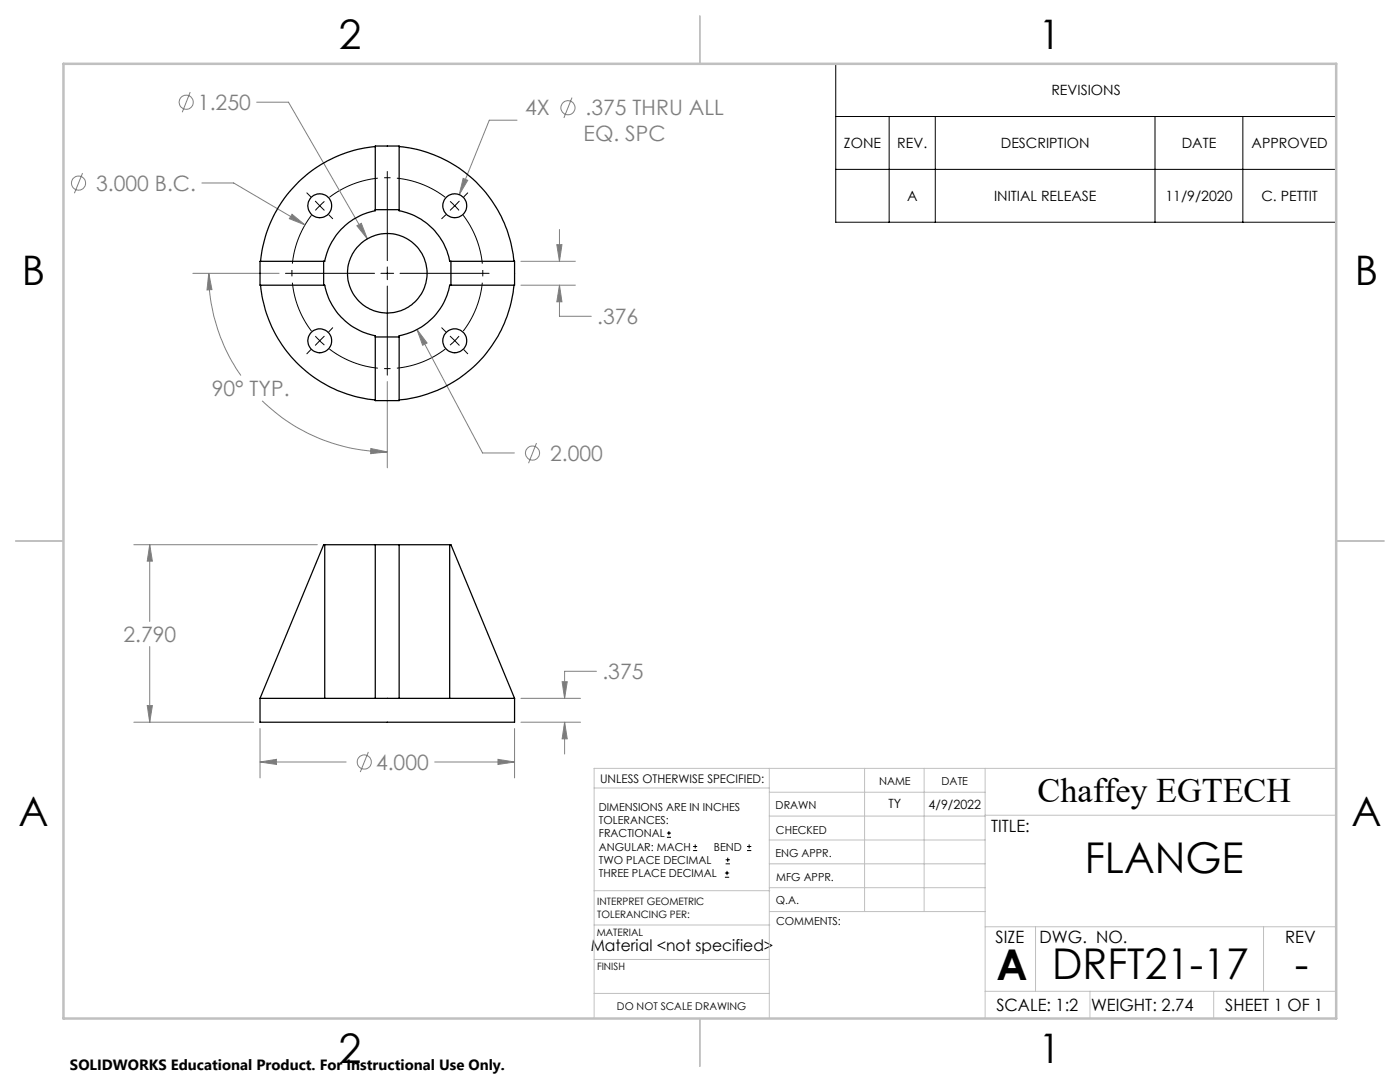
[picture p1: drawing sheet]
<svg xmlns="http://www.w3.org/2000/svg" width="279mm" height="216mm" viewBox="0 0 279 216" stroke-linecap="round" stroke-linejoin="round" font-family="sans-serif">
<g fill="none" stroke="#808080" stroke-width=".2">
<path d="M38 18.4l-1.6 4M114.2 19.5l-1.7 4M16.5 34.5l-1.6 4.1M40.3 36.5h6.3l14.3 8.4M51.2 20.4h6.4l15.7 27.3M92.4 35.6l.9 .4-1.6 2.8zM103.2 24h-5.6l-5.9 14.8M38.5 54.5h17.2M41.7 54.5l.6 3.3-1 .1zM41.7 54.5a35.7 35.7 0 0 0 6.4 20.4M58.3 42.8l2.6 2.1-3.2-1.3zM71.2 45l.9-.4 1.2 3.1z"/>
<path d="M104 56.9h10.8M104 52.1h10.8M111.1 48.8h1l-.4 3.3zM111.7 56.9l.4 3.3h-1zM111.7 56.9v6.2h6.3M111.7 45.8v6.3M52.3 80a35.7 35.7 0 0 0 25 10.2M77.3 76.1v17.2M83.2 65.8l2 2.6-.9 .5zM83.2 65.8l13.1 24.6h6.4M74 89.5l3.3 .7-3.3 .3zM107.1 88.4l-1.6 4"/>
<path d="M26.7 108.7h36.6M29.9 108.7l.5 3.3h-1zM29.9 108.7v15.3M29.9 129v15.1M104 139.3h11.9M112.2 136h1l-.5 3.3zM119 133.9h-6.3v5.4M26.7 144.1h23.9M29.4 140.8h1l-.5 3.3zM51.9 152l3.3-.5v1zM51.9 145.4v9.8M51.9 152h17.2"/>
<path d="M73.5 150l-1.6 4.1M86.7 152h16M99.4 151.5l3.3 .5-3.3 .5zM102.7 145.4v9.8M104 144.1h11.9M112.7 144.1l.5 3.3h-1zM112.7 144.1v6.4"/>
<circle cx="15.7" cy="36.5" r="1.41"/>
<circle cx="37.2" cy="20.4" r="1.4"/>
<circle cx="113.3" cy="21.5" r="1.41"/>
<circle cx="106.3" cy="90.4" r="1.42"/>
<circle cx="72.7" cy="152.1" r="1.41"/>
</g>
<g fill="none" stroke="#000" stroke-width=".2">
<path d="M166.8 12.7h99.9v31.6h-99.9zM61.2 38.5l.8 .8M77.3 34.2v17.8M93.3 38.5l-.7 .8M166.8 23.2h99.9M166.8 33.8h99.9M177.4 23.2v21.1M186.7 23.2v21.1M230.5 23.2v21.1M248 23.2v21.1M57 54.5h17.8M62.9 40.1l.9 1"/>
<path d="M63.8 41.1l-.9 .9M63.8 41.1l.9 .8M64.7 40.2l-.9 .9M65.6 42.9l.8 .7M76 54.5h2.6M77.3 53.3v2.5M77.3 57.1v17.8M79.8 54.5h17.8M89 42.9l-.8 .7M89.8 40.2l1 .9M90.8 41.1l.8 .9M90.8 41.1l-.9 .8"/>
<path d="M91.7 40.1l-.9 1M62 69.8l-.8 .8M62.9 67.1l.9 .9M63.8 68l.9 .9M63.8 68l-.9 .9M64.7 67.1l-.9 .9M66.4 65.4l-.8 .8M88.2 65.4l.8 .8M89.9 67.1l.9 .9M90.8 68l-1 .9M90.8 68l.9 .9M91.6 67.1l-.8 .9"/>
<path d="M92.6 69.8l.7 .8M133.1 167.1h.8M133.1 166.2h.8M133.5 165.8v.9M138.3 169.7h.8M138.3 168.9h.8M138.7 168.5v.8M144.7 175h.8M144.7 174.2h.8M144.8 172.4h.9M144.8 171.6h.9M145.1 173.8v.8"/>
<path d="M145.2 171.1v.9M149.1 169.7h.8M149.1 168.9h.8M149.5 168.5v.8"/>
</g>
<path d="M88.9 39.4a19.1 19.1 0 0 0-23.2 0M62.2 42.9a19.1 19.1 0 0 0 0 23.2M65.7 69.7a19.1 19.1 0 0 0 23.2 0M92.4 66.1a19.1 19.1 0 0 0 0-23.2" fill="none" stroke="#000" stroke-width=".2" stroke-dasharray="15.2 1.3 1.3 1.3" stroke-dashoffset="4.7" stroke-linecap="butt"/>
<g fill="none" stroke="#c0c0c0" stroke-width=".2">
<path d="M118.6 157.2h34.9M153.5 153.3v49.9M153.5 158.1h43.1M172.5 153.3v28.6M184.4 153.3v28.6M196.6 153.3v49.9M266.7 153.3h-148.1v49.9M118.6 177.7h35M153.5 167.6h43.1M153.5 162.8h43.1M153.5 172.4h43.1M153.5 177.1h43.1"/>
<path d="M196.6 162.7h70.1M118.6 198.2h34.9M118.6 191.5h34.9M118.6 184.6h35M153.6 181.9h43M196.6 197.8h70.1M196.6 184.9h70.1M206.7 184.9v12.9M217.5 197.8v5.4M242.2 197.8v5.4M252.2 184.9v12.9"/>
</g>
<path d="M139.7 3.2v9.5M3.1 107.9h9.6M266.7 107.9h9.5M139.7 203.2v9.6" fill="none" stroke="#c0c0c0" stroke-width=".25"/>
<path d="M12.7 12.7h254v190.5h-254z" fill="none" stroke="#c0c0c0" stroke-width=".5"/>
<path d="M29.9 108.7l.5 3.3h-1zM29.4 140.8h1l-.5 3.3zM51.9 152l3.3-.5v1zM99.4 151.5l3.3 .5-3.3 .5zM112.7 144.1l.5 3.3h-1zM112.2 136h1l-.5 3.3zM41.7 54.5l.6 3.3-1 .1zM74 89.5l3.3 .7-3.3 .3zM83.2 65.8l1.1 3.1 .9-.5zM111.7 56.9l.4 3.3h-1zM111.1 48.8h1l-.4 3.3zM71.2 45l2.1 2.7-1.2-3.1zM58.3 42.8l-.6 .8 3.2 1.3zM92.4 35.6l-.7 3.2 1.6-2.8z" fill="#808080"/>
<g fill="none" stroke="#000" stroke-width=".25">
<path d="M74.9 29.1h4.8v13a12.7 12.7 0 0 1 10 10h13v4.8h-13a12.6 12.6 0 0 1-10 10.1v12.9h-4.8v-12.9a12.8 12.8 0 0 1-10.1-10.1h-12.9v-4.8h12.9a12.7 12.7 0 0 1 10.1-10zM74.9 29.2a25.4 25.4 0 0 0-22.9 22.9M79.7 29.2a25.4 25.4 0 0 1 22.9 22.9M52 56.9a25.4 25.4 0 0 0 22.9 22.9M64.6 52.1v4.8M74.9 41.8h4.8M90 52.1v4.8M102.6 56.9a25.4 25.4 0 0 1-22.9 22.9M74.9 67.2h4.8M64.8 108.7h10.1M64.8 108.7h-.2l-12.7 30.6M64.8 108.7v30.6"/>
<path d="M74.9 108.7h4.8M74.9 108.7v30.6M79.7 108.7h10M79.7 108.7v30.6M89.7 108.7h.3l12.7 30.6M89.7 108.7v30.6M51.9 139.3v4.8h50.8v-4.8M51.9 139.3h23M74.9 139.3h4.8M79.7 139.3h23"/>
<circle cx="63.8" cy="41.1" r="2.37"/>
<circle cx="77.3" cy="54.5" r="7.9"/>
<circle cx="90.7" cy="41" r="2.38"/>
<circle cx="63.8" cy="68" r="2.37"/>
<circle cx="90.8" cy="68" r="2.39"/>
</g>
<g font-size="8.5">
<text x="216.5" y="174.2">FLANGE</text>
<text x="198.9" y="195.5">A</text>
<text x="210" y="195.4">DRFT21-17</text>
<text x="258.4" y="195.4">-</text>
</g>
<g font-size="8.1">
<text x="67.6" y="9.7">2</text>
<text x="207.3" y="9.7">1</text>
<text x="4.4" y="57">B</text>
<text x="270.4" y="57">B</text>
<text x="3.7" y="164.9">A</text>
<text x="269.7" y="164.9">A</text>
<text x="67.6" y="212.2">2</text>
<text x="207.3" y="212.2">1</text>
</g>
<text font-size="6.9" x="207.1" y="160.1">Chaffey EGTECH</text>
<g font-size="4.2" fill="#808080">
<text x="39.5" y="21.9">1.250</text>
<text x="104.8" y="23">4X</text>
<text x="116.9" y="23">.375 THRU ALL</text>
<text x="116.5" y="28.1">EQ. SPC</text>
<text x="19.2" y="38.1">3.000 B.C.</text>
<text x="119.2" y="64.7">.376</text>
<text x="42.2" y="79">90° TYP.</text>
<text x="109.8" y="91.9">2.000</text>
<text x="24.6" y="128.1">2.790</text>
<text x="120.2" y="135.5">.375</text>
<text x="75" y="153.6">4.000</text>
</g>
<g font-size="3.4">
<text x="197.8" y="166">TITLE:</text>
<text x="198.7" y="188.1">SIZE</text>
<text x="207.5" y="188.1">DWG. NO.</text>
<text x="256.5" y="188.2">REV</text>
<text x="198.8" y="201.7">SCALE: 1:2</text>
<text x="217.7" y="201.8">WEIGHT: 2.74</text>
<text x="244.5" y="201.7">SHEET 1 OF 1</text>
</g>
<text font-size="3.2" x="117.9" y="189.8">Material &lt;not specified&gt;</text>
<text font-size="3" x="14" y="213.5">SOLIDWORKS Educational Product. For Instructional Use Only.</text>
<g font-size="2.8">
<text x="209.8" y="19">REVISIONS</text>
<text x="168.4" y="29.6">ZONE</text>
<text x="179.1" y="29.6">REV.</text>
<text x="199.7" y="29.6">DESCRIPTION</text>
<text x="235.8" y="29.6">DATE</text>
<text x="249.8" y="29.6">APPROVED</text>
<text x="181" y="40.1">A</text>
<text x="198.4" y="40.1">INITIAL RELEASE</text>
<text x="232.6" y="40.1">11/9/2020</text>
<text x="251.7" y="40.1">C. PETTIT</text>
</g>
<g font-size="2.5">
<text x="177.3" y="161.3">TY</text>
<text x="185.3" y="161.4">4/9/2022</text>
</g>
<text font-size="2.4" x="119.8" y="156.2">UNLESS OTHERWISE SPECIFIED:</text>
<g font-size="2.2">
<text x="119.5" y="161.8">DIMENSIONS ARE IN INCHES</text>
<text x="154.8" y="161.4">DRAWN</text>
<text x="175.4" y="156.6">NAME</text>
<text x="187.9" y="156.7">DATE</text>
<text x="119.5" y="164.4">TOLERANCES:</text>
<text x="119.5" y="167.1">FRACTIONAL</text>
<text x="154.9" y="166.3">CHECKED</text>
<text x="119.5" y="169.7">ANGULAR: MACH</text>
<text x="119.5" y="172.4">TWO PLACE DECIMAL</text>
<text x="142.5" y="169.7">BEND</text>
<text x="154.8" y="171">ENG APPR.</text>
<text x="119.5" y="175">THREE PLACE DECIMAL</text>
<text x="154.9" y="175.7">MFG APPR.</text>
<text x="154.9" y="180.4">Q.A.</text>
<text x="154.9" y="184.6">COMMENTS:</text>
</g>
<text font-size="2.1" x="123.1" y="201.6">DO NOT SCALE DRAWING</text>
<g font-size="2">
<text x="119.2" y="180.6">INTERPRET GEOMETRIC</text>
<text x="119.2" y="183.1">TOLERANCING PER:</text>
<text x="119.1" y="186.7">MATERIAL</text>
<text x="119.1" y="193.5">FINISH</text>
</g>
</svg>
